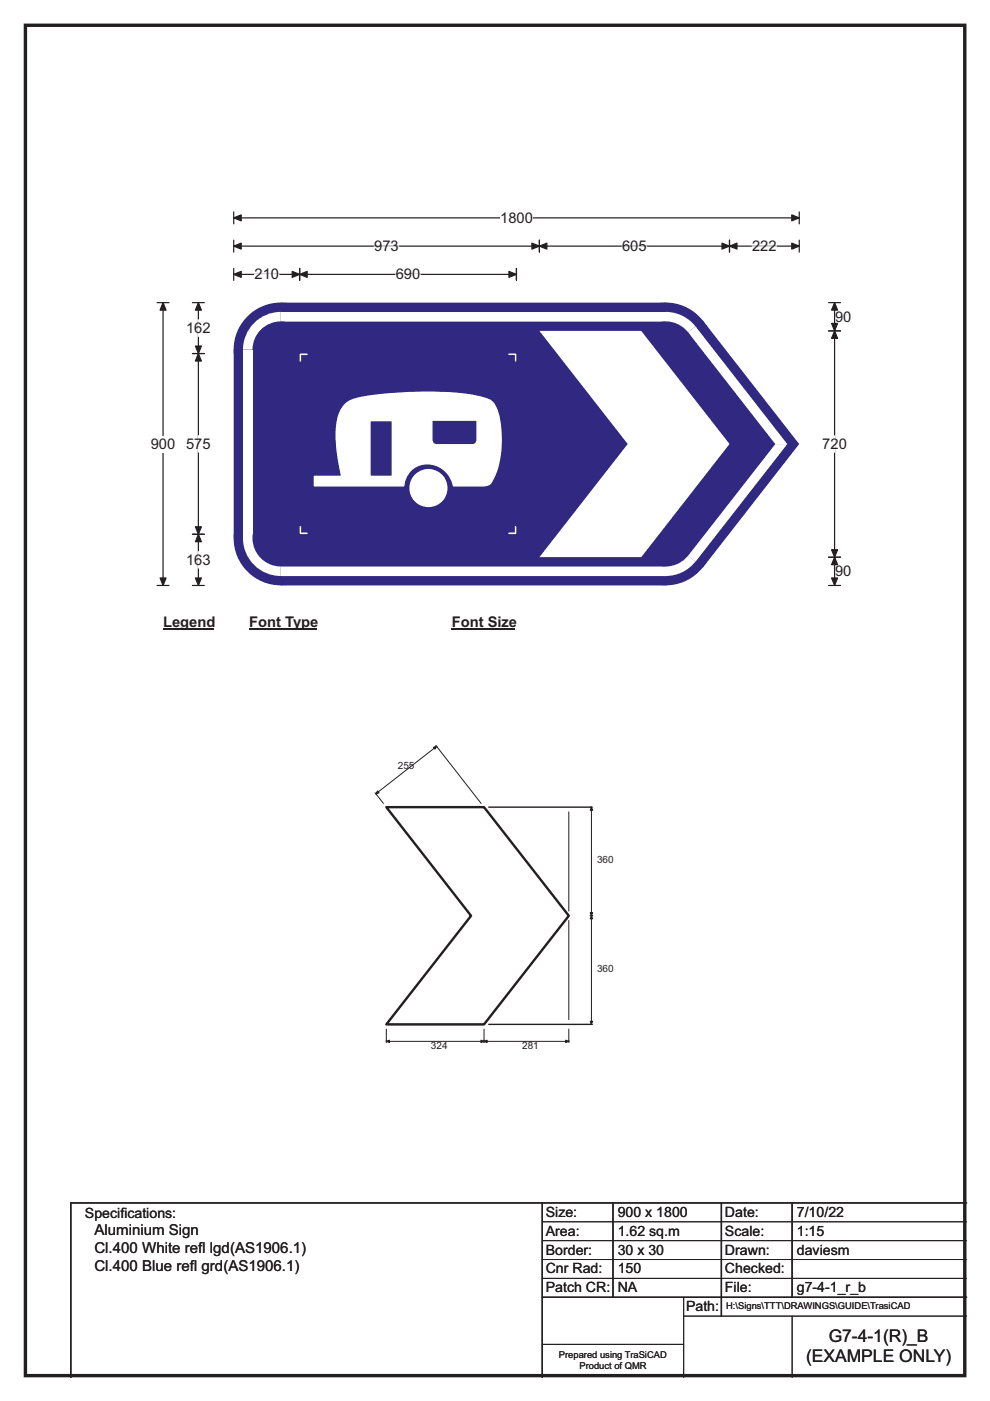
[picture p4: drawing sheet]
<svg xmlns="http://www.w3.org/2000/svg" width="210mm" height="297mm" viewBox="0 0 210 297" stroke-linecap="round" stroke-linejoin="round" font-family="sans-serif">
<path d="M5.4 5.4h199.2v286.3h-199.2z" fill="none" stroke="#231f20" stroke-width=".72"/>
<path d="M49.6 46.2h119.9M49.6 44.9v2.6M169.5 44.9v2.6" fill="none" stroke="#231f20" stroke-width=".25"/>
<g fill="#231f20" stroke="#231f20" stroke-width=".25">
<path d="M49.6 46.2l1.6-.6v1.2z" fill-rule="evenodd"/>
<path d="M167.9 45.6l1.6 .6-1.6 .6z" fill-rule="evenodd"/>
</g>
<path d="M106.1 44.5h6.9v3.5h-6.9z" fill="#fff"/>
<path d="M49.6 52.2h119.9M49.6 50.9v2.6M49.6 56.9v2.5M49.6 58.2h59.9M63.6 56.9v2.5M109.5 56.9v2.5M114.4 50.9v2.6M154.7 50.9v2.6M169.5 50.9v2.6M33.3 64.2h2.6M34.6 64.2v59.9M33.3 124.1h2.6" fill="none" stroke="#231f20" stroke-width=".25"/>
<g fill="#231f20" stroke="#231f20" stroke-width=".25">
<path d="M114.4 52.2l1.6-.7v1.3z" fill-rule="evenodd"/>
<path d="M153.1 51.5l1.6 .7-1.6 .6z" fill-rule="evenodd"/>
<path d="M49.6 52.2l1.6-.7v1.3z" fill-rule="evenodd"/>
<path d="M112.8 51.5l1.6 .7-1.6 .6z" fill-rule="evenodd"/>
<path d="M154.7 52.2l1.6-.7v1.3z" fill-rule="evenodd"/>
<path d="M167.9 51.5l1.6 .7-1.6 .6z" fill-rule="evenodd"/>
<path d="M63.6 58.2l1.6-.7v1.3z" fill-rule="evenodd"/>
<path d="M107.9 57.5l1.6 .7-1.6 .6z" fill-rule="evenodd"/>
<path d="M49.6 58.2l1.6-.7v1.3z" fill-rule="evenodd"/>
<path d="M62 57.5l1.6 .7-1.6 .6z" fill-rule="evenodd"/>
<path d="M34.6 64.2l.6 1.6h-1.2z" fill-rule="evenodd"/>
<path d="M34 122.5h1.2l-.6 1.6z" fill-rule="evenodd"/>
</g>
<path d="M54 58.2h5.2M79.4 52.2h5.2M83.9 58.2h5.3M132 52.2h5.2M159.5 52.2h5.2" fill="none" stroke="#fff" stroke-width=".25"/>
<path d="M32 92.4h5.2v3.5h-5.2z" fill="#fff"/>
<path d="M40.8 75h2.5M40.8 64.2h2.5M42.1 64.2v59.9M175.7 64.2h2.6M175.7 70.2h2.6M177 64.2v59.9M40.8 113.3h2.5M175.7 118.1h2.6M40.8 124.1h2.5M175.7 124.1h2.6" fill="none" stroke="#231f20" stroke-width=".25"/>
<g fill="#231f20" stroke="#231f20" stroke-width=".25">
<path d="M42.1 75l.6 1.5h-1.3z" fill-rule="evenodd"/>
<path d="M41.4 111.7h1.3l-.6 1.6z" fill-rule="evenodd"/>
<path d="M42.1 64.2l.6 1.6h-1.3z" fill-rule="evenodd"/>
<path d="M41.4 73.4h1.3l-.6 1.6z" fill-rule="evenodd"/>
<path d="M42.1 113.3l.6 1.6h-1.3z" fill-rule="evenodd"/>
<path d="M41.4 122.5h1.3l-.6 1.6z" fill-rule="evenodd"/>
<path d="M177 70.2l.7 1.5h-1.3z" fill-rule="evenodd"/>
<path d="M176.4 116.6h1.3l-.7 1.5z" fill-rule="evenodd"/>
<path d="M177 64.2l.7 1.6h-1.3z" fill-rule="evenodd"/>
<path d="M176.4 68.6h1.3l-.7 1.6z" fill-rule="evenodd"/>
<path d="M177 118.1l.7 1.6h-1.3z" fill-rule="evenodd"/>
<path d="M176.4 122.5h1.3l-.7 1.6z" fill-rule="evenodd"/>
</g>
<path d="M42.1 67.8v3.5M42.1 92.4v3.5M177 92.4v3.5M42.1 117v3.4" fill="none" stroke="#fff" stroke-width=".25"/>
<path d="M34.6 130.1h10.7v3.5h-10.7z" fill="#fff"/>
<path d="M34.6 133.4h10.7" fill="none" stroke="#231f20" stroke-width=".32"/>
<path d="M52.8 130.1h14.4v3.5h-14.4z" fill="#fff"/>
<path d="M52.8 133.4h14.4" fill="none" stroke="#231f20" stroke-width=".32"/>
<path d="M95.8 130.1h13.5v3.5h-13.5z" fill="#fff"/>
<path d="M95.8 133.4h13.5" fill="none" stroke="#231f20" stroke-width=".32"/>
<g fill="#fff">
<path d="M34.6 134.3h.9v3.5h-.9z"/>
<path d="M52.8 134.3h35.5v3.5h-35.5z"/>
<path d="M95.8 134.3h5.2v3.5h-5.2z"/>
</g>
<g fill="#312882">
<path d="M49.6 74.2l10-10h81.6l7.9 3.8 20.3 25.9v.4l-20.3 26-7.9 3.8h-81.6l-10-10z" fill-rule="evenodd"/>
<circle cx="59.5" cy="74.1" r="10"/>
<circle cx="59.5" cy="114.1" r="10"/>
<circle cx="141.2" cy="114.1" r="10"/>
<circle cx="169.1" cy="94.1" r=".33"/>
<circle cx="141.2" cy="74.1" r="10"/>
</g>
<g fill="#fff">
<path d="M59.6 66.2v2h81.7v-2zM59.6 68.2h81.7z" fill-rule="evenodd"/>
<path d="M53.9 68.5a8 8 0 0 1 5.6-2.4v8h-8a8 8 0 0 1 2.4-5.6z" fill-rule="evenodd"/>
</g>
<circle cx="59.5" cy="74.1" r="6" fill="#312882"/>
<path d="M51.6 74.2h2v39.9h-2z" fill="#fff"/>
<path d="M51.5 114l8 .1v8a8 8 0 0 1-8-8.1z" fill-rule="evenodd" fill="#fff"/>
<circle cx="59.5" cy="114.1" r="6" fill="#312882"/>
<g fill="#fff">
<path d="M59.6 120.2v1.9h81.7v-1.9zM59.6 120.2h81.7z" fill-rule="evenodd"/>
<path d="M141.2 114.1l6.3 4.9a8 8 0 0 1-6.3 3.1z" fill-rule="evenodd"/>
</g>
<circle cx="141.2" cy="114.1" r="6" fill="#312882"/>
<g fill="#fff">
<path d="M164.4 94.2h2.6l-19.5 24.9-1.6-1.2z" fill-rule="evenodd"/>
<path d="M145.9 70.4l1.6-1.2 19.5 25h-2.6z" fill-rule="evenodd"/>
<path d="M141.2 66.1a8 8 0 0 1 6.3 3.1l-6.3 4.9z" fill-rule="evenodd"/>
</g>
<circle cx="141.2" cy="74.1" r="6" fill="#312882"/>
<g fill="#fff">
<path d="M114.4 70.2h21.6l18.7 23.9-18.7 24h-21.6l18.7-24z" fill-rule="evenodd"/>
<path d="M87 103.5a3.9 3.9 0 0 0 7.8 0 3.9 3.9 0 0 0-7.8 0zM73.1 85.9a11.2 11.2 0 0 0-1.7 8.1l.3 2.9 .8 4.1h-5.8v2h18.9a5.2 5.2 0 0 1 4.4-4.7 5.2 5.2 0 0 1 5.6 3.1l.6 1.6h6.2a2.07 2.07 0 0 0 2.3-1.7 20.8 20.8 0 0 0 .6-14.6 3.7 3.7 0 0 0-3.4-2.5 73.4 73.4 0 0 0-22.9-.3l-2.5 .4a6.2 6.2 0 0 0-3.4 1.6zM78.5 89.2h4.7v11.8h-4.7zM91.6 89.1v4.1a1.05 1.05 0 0 0 .9 1.1h7.8a1.07 1.07 0 0 0 .9-1v-4.2z" fill-rule="evenodd"/>
</g>
<g fill="none" stroke="#fff" stroke-width=".31">
<path d="M65.1 75.1h-1.4v1.4M107.9 75.1h1.4v1.4M73.1 85.9a7.1 7.1 0 0 1 4.4-1.8 79 79 0 0 1 23.6-.1l.8 .2a4 4 0 0 1 3.8 3.6 20.1 20.1 0 0 1-1.6 14.6 1.98 1.98 0 0 1-1.7 .6h-6.2a5.5 5.5 0 0 0-9-3.4 5.4 5.4 0 0 0-1.6 3.4h-18.9v-2h5.8l-.4-1.7a26 26 0 0 1-.3-11.1l.4-.9zM78.5 89.2h4.7v11.8h-4.7zM91.6 89.1h9.6v4.2a1.07 1.07 0 0 1-.9 1h-7.8a1.05 1.05 0 0 1-.9-1.1zM63.7 111.7v1.4h1.4M109.3 111.7v1.4h-1.4"/>
<circle cx="90.9" cy="103.5" r="3.9"/>
</g>
<path d="M103.7 171.1h21.7M103.7 217.2h21.7M115 255v37M130 255v20M153 255v24M168 255v20M205 255h-190v37M115 275h90" fill="none" stroke="#231f20" stroke-width=".3"/>
<g fill="none" stroke="#231f20" stroke-width=".21">
<path d="M92.4 158l.4 .5M79.6 168.1l.3 .4M81.3 170.3l-1.6-2 12.9-10.1 9.5 12.1M120.6 172.1v21.1M125.2 171.1h.5M125.4 171.1v46.1M120.6 195.2v21M125.2 194.2h.5M81.9 218.2v2.8M102.7 218.2v2.8M120.6 218.2v2.8M125.2 217.2h.5"/>
<path d="M81.9 220.8h38.7M115 259h90M115 263h90M115 267h90M115 271h90M145 279h60M145 275v17M168 279v13M115 285h30"/>
</g>
<g fill="#231f20" stroke="#231f20" stroke-width=".21">
<path d="M125.4 171.1l.3 .7h-.5z" fill-rule="evenodd"/>
<path d="M125.2 193.5h.5l-.3 .7z" fill-rule="evenodd"/>
<path d="M125.4 194.2l.3 .6h-.5z" fill-rule="evenodd"/>
<path d="M125.2 216.5h.5l-.3 .7z" fill-rule="evenodd"/>
<path d="M81.9 220.8l.7-.3v.5z" fill-rule="evenodd"/>
<path d="M102 220.5l.7 .3-.7 .2z" fill-rule="evenodd"/>
<path d="M102.7 220.8l.6-.3v.5z" fill-rule="evenodd"/>
<path d="M120 220.5l.6 .3-.6 .2z" fill-rule="evenodd"/>
<path d="M91.9 158.4l.7-.2-.4 .7z" fill-rule="evenodd"/>
<path d="M80.1 167.7l.3 .4-.7 .2z" fill-rule="evenodd"/>
</g>
<path d="M81.9 171.1h20.8l17.9 23.1-17.9 23h-20.8l18-23z" fill="none" stroke="#231f20" stroke-width=".51"/>
<g font-size="3.7" fill="#231f20">
<text x="175.8" y="284.4">G7-4-1(R)_B</text>
<text x="171" y="288.9">(EXAMPLE ONLY)</text>
</g>
<g font-size="3.2" fill="#231f20">
<text x="20" y="261.9">Aluminium Sign</text>
<text x="20" y="265.8">Cl.400 White ref</text>
<text x="20" y="269.6">Cl.400 Blue ref</text>
<text x="40.3" y="269.6">l grd(AS1906.1)</text>
<text x="42" y="265.8">l lgd(AS1906.1)</text>
</g>
<g font-size="3.1" fill="#231f20">
<text x="106.1" y="47.3">1800</text>
<text x="79.4" y="53.2">973</text>
<text x="132" y="53.2">605</text>
<text x="159.5" y="53.2">222</text>
<text x="54" y="59.2">210</text>
<text x="83.9" y="59.2">690</text>
<text x="39.5" y="70.6">162</text>
<text x="177.1" y="68.2">90</text>
<text x="32" y="95.2">900</text>
<text x="39.5" y="95.2">575</text>
<text x="174.4" y="95.2">720</text>
<text x="39.5" y="119.7">163</text>
<text x="177.1" y="122.2">90</text>
<text x="34.6" y="132.9">Legend</text>
<text x="52.8" y="132.9">Font Type</text>
<text x="95.8" y="132.9">Font Size</text>
</g>
<g font-size="3" fill="#231f20">
<text x="115.8" y="258">Size:</text>
<text x="131" y="258">900 x 1800</text>
<text x="153.8" y="258">Date:</text>
<text x="169" y="258">7/10/22</text>
<text x="18" y="258.2">Specif</text>
<text x="25.5" y="258.2">ications:</text>
<text x="115.8" y="262">Area:</text>
<text x="131" y="262">1.62 sq.m</text>
<text x="153.8" y="262">Scale:</text>
<text x="169" y="262">1:15</text>
<text x="115.8" y="266">Border:</text>
<text x="115.8" y="270">Cnr Rad:</text>
<text x="131" y="266">30 x 30</text>
<text x="131" y="270">150</text>
<text x="153.8" y="266">Drawn:</text>
<text x="153.8" y="270">Checked:</text>
<text x="169" y="266">daviesm</text>
<text x="115.8" y="274">Patch CR:</text>
<text x="131" y="274">NA</text>
<text x="153.8" y="274">File:</text>
<text x="169" y="274">g7-4-1_r_b</text>
<text x="145.5" y="278">Path:</text>
</g>
<g font-size="2.1" fill="#231f20">
<text x="84.4" y="163">255</text>
<text x="126.6" y="183">360</text>
<text x="126.6" y="206">360</text>
<text x="91.4" y="222.3">324</text>
<text x="110.8" y="222.3">281</text>
</g>
<g font-size="2" fill="#231f20">
<text x="154" y="277.6">H:\Signs\TTT\DRAWINGS\GUIDE\TrasiCAD</text>
<text x="118.5" y="287.8">Prepared using TraSiCAD</text>
<text x="122.9" y="290.2">Product of QMR</text>
</g>
</svg>
